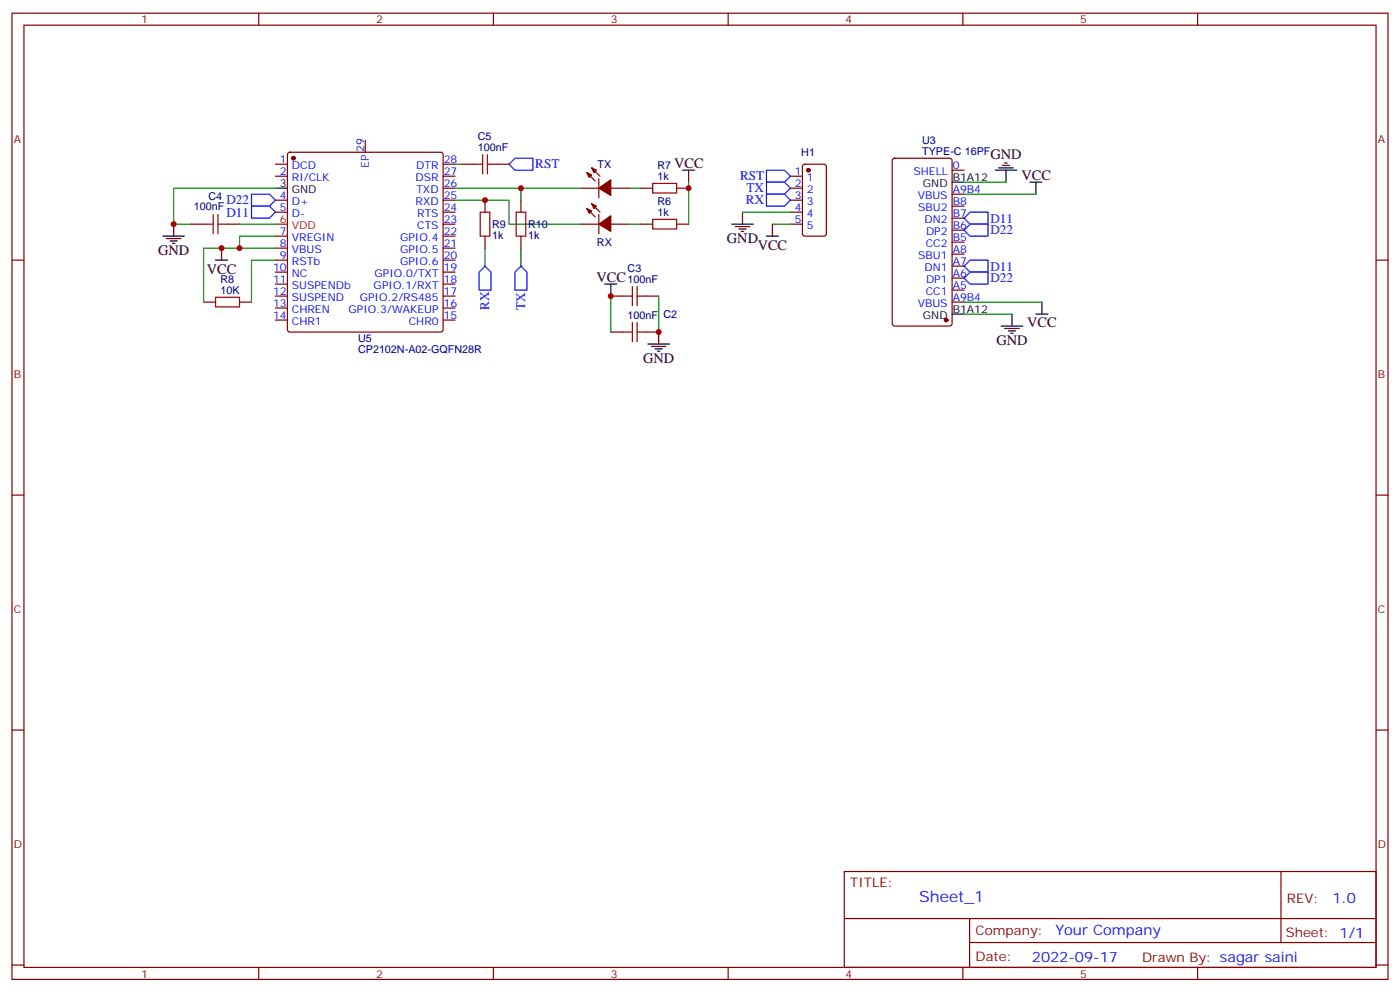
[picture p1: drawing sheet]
<svg xmlns="http://www.w3.org/2000/svg" width="412mm" height="292mm" viewBox="0 0 412 292" stroke-linecap="round" stroke-linejoin="round" font-family="sans-serif">
<g fill="none" stroke="#870000" stroke-width=".35">
<path d="M3.5 3.9h405.4v284.3h-405.4zM7.1 7.4h398.2v277.3h-398.2zM76.2 3.9v3.5M145.3 3.9v3.5M214.5 3.9v3.5M283.6 3.9v3.5M352.8 3.9v3.5M81.1 51.9h3.6M81.1 58.9h3.6M81.1 48.3h3.6M84.9 45l.5-.2h44.4l.5 .2 .2 .5v51.5l-.2 .5-.5 .2h-44.4l-.5-.2-.2-.5v-51.5zM107.6 41.3v3.5"/>
<path d="M130.5 51.9h3.6M130.5 55.4h3.6M130.5 58.9h3.6M130.5 48.3h3.6M135.8 48.3h3.5M142.9 58.9v3.5M146.4 48.3h3.5M153.5 58.9v3.5M171.1 55.4h5.3M172.9 50.8l2.4 2.5M174.3 60l2.4 2.4M174.3 49.4l2.4 2.5"/>
<path d="M176.4 52.6v5.6M179.9 55.4h5.3M188.7 55.4h3.6M199.3 55.4h3.5M232.8 51.9h3.6M232.8 55.4h3.6M232.8 58.9h3.6M236.6 48.5l.5-.2h5.6l.7 .5v20l-.4 .6-5.9 .1-.7-.5v-20zM263.1 46.8l.4-.2h16.3l.6 .4 .1 48.2-.5 .7-16.5 .1-.6-.5-.1-48.2zM280.5 57.2h3.5M280.5 50.1h3.5M3.5 76.6h3.6"/>
<path d="M56.4 66h3.6M67 66h3.6M81.1 76.6h3.6M81.1 62.4h3.6M81.1 69.5h3.6M81.1 73h3.6M130.5 76.6h3.6M130.5 62.4h3.6M130.5 66h3.6M130.5 69.5h3.6M130.5 73h3.6M142.9 69.5v3.5"/>
<path d="M153.5 69.5v3.5M171.1 66h5.3M172.9 61.4l2.4 2.5M176.4 63.1v5.7M179.9 66h5.3M188.7 66h3.6M199.3 66h3.5M232.8 62.4h3.6M232.8 66h3.6M280.5 78.3h3.5M280.5 74.8h3.5M280.5 71.3h3.5"/>
<path d="M280.5 67.7h3.5M280.5 64.2h3.5M280.5 60.7h3.5M405.3 76.6h3.6M60 88.9h3.5M70.6 88.9h3.5M81.1 87.1h3.6M81.1 80.1h3.6M81.1 83.6h3.6M81.1 90.7h3.6M81.1 94.2h3.6M130.5 87.1h3.6"/>
<path d="M130.5 80.1h3.6M130.5 83.6h3.6M130.5 90.7h3.6M130.5 94.2h3.6M179.9 97.7h3.5M179.9 87.1h3.5M190.5 97.7h3.5M190.5 87.1h3.5M280.5 88.9h3.5M280.5 85.4h3.5M280.5 81.8h3.5M3.5 145.7h3.6"/>
<path d="M405.3 145.7h3.6M3.5 214.8h3.6M405.3 214.8h3.6M248.7 256.5h156.6v28.2h-156.6zM377.3 256.5v20.9M248.7 270.3h156.5M285.6 277.4h119.6M285.6 270.3v14.1M3.5 284h3.6M76.2 284.7v3.5M145.3 284.7v3.5M214.5 284.7v3.5"/>
<path d="M283.6 284.7v3.5M352.8 284.7v3.5M405.3 284h3.6"/>
</g>
<g fill="#870000" stroke="#870000" stroke-width=".35">
<path d="M176.4 66l3.5-2.5v4.6z"/>
<path d="M174.3 60l1.4 .7-.7 .7z"/>
<path d="M172.9 61.4l1.4 .7-.7 .7z"/>
<path d="M176.4 55.4l3.5-2.5v4.6z"/>
<path d="M174.3 49.4l1.4 .7-.7 .7z"/>
<path d="M172.9 50.8l1.4 .7-.7 .7z"/>
<circle cx="278.7" cy="94.2" r=".53"/>
<circle cx="238.1" cy="50.1" r=".53"/>
<circle cx="86.4" cy="46.6" r=".53"/>
</g>
<g fill="none" stroke="#000" stroke-width=".35">
<path d="M81.1 55.4h3.6M201.1 50.1h3.5M202.8 50.1v3.5M280.5 53.6h3.5M293.2 50.1h6.3M294.2 49.4h4.2M295.3 48.7h2.1M296 48h.7M296.3 50.1v3.5M303.4 53.6h3.5M305.2 53.6v3.6M48 69.5h6.3"/>
<path d="M49 70.2h4.3M50.1 70.9h2.1M50.8 71.6h.7M51.2 66v3.5M63.5 76.6h3.5M65.3 73v3.6M215.5 66h6.4M216.6 66.7h4.2M217.7 67.4h2.1M218.4 68.1h.7M218.7 62.4v3.6M225.8 69.5h3.5"/>
<path d="M227.5 66v3.5M178.2 83.6h3.5M179.9 83.6v3.5M194 97.7v3.5M280.5 92.4h3.5M294.9 96h6.4M296 96.7h4.2M297 97.4h2.2M297.7 98.1h.7M298.1 92.4v3.6M305.2 92.4h3.5M306.9 88.9v3.5"/>
<path d="M190.9 101.2h6.3M191.9 102h4.2M193 102.7h2.1M193.7 103.4h.7"/>
</g>
<g fill="none" stroke="#008700" stroke-width=".35">
<path d="M81.1 55.4h-29.9v10.6h5.2M134.1 58.9h15.8v7.1h21.2M134.1 55.4h19.4v3.5M134.1 48.3h1.7M153.5 55.4h17.6M185.2 55.4h3.5M202.8 53.6v12.4M284 53.6h12.3M284 57.2h21.2M70.6 73h-10.6v15.9M70.6 66h10.5M81.1 76.6h-7v12.3"/>
<path d="M81.1 69.5h-10.5v3.5h10.5M142.9 73v5.3M153.5 73v5.3M185.2 66h3.5M218.7 62.4h14.1M227.5 66h5.3M179.9 87.1v10.6M194 87.1v10.6M284 88.9h22.9M284 92.4h14.1"/>
</g>
<path d="M74.1 57.2h5.3l1.7 1.7-1.7 1.8h-5.3zM151.7 46.6h5.3v3.5h-5.3l-1.8-1.8zM225.8 50.1h5.3l1.7 1.8-1.7 1.7h-5.3zM225.8 53.6h5.3l1.7 1.8-1.7 1.8h-5.3zM225.8 57.2h5.3l1.7 1.7-1.7 1.8h-5.3zM74.1 60.7h5.3l1.7 1.7-1.7 1.8h-5.3zM153.5 78.3l1.7 1.8v5.3h-3.5v-5.3zM284 64.2l1.8-1.8h5.2v3.6h-5.2zM284 78.3l1.8-1.7h5.2v3.5h-5.2zM285.8 66h5.2v3.5h-5.2l-1.8-1.8zM141.1 80.1l1.8-1.8 1.7 1.8v5.3h-3.5zM285.8 80.1h5.2v3.5h-5.2l-1.8-1.8z" fill="none" stroke="#00f" stroke-width=".35"/>
<g fill="none" stroke="#a10000" stroke-width=".35">
<path d="M139.3 48.3h2.9M142.2 45.5v5.7M143.6 48.3h2.8M143.6 45.5v5.7M192.3 54h7v2.8h-7zM60 66h2.8M62.8 63.1v5.7M64.2 66h2.8M64.2 63.1v5.7M141.5 62.4h2.8v7.1h-2.8zM152 62.4h2.9v7.1h-2.9zM192.3 64.6h7v2.8h-7z"/>
<path d="M63.5 87.5h7.1v2.8h-7.1zM183.4 97.7h2.9M183.4 87.1h2.9M186.3 84.3v5.7M186.3 94.9v5.6M187.7 97.7h2.8M187.7 84.3v5.7M187.7 94.9v5.6M187.7 87.1h2.8"/>
</g>
<path d="M81.1 66h3.6" fill="none" stroke="#f00" stroke-width=".35"/>
<g fill="#c00">
<circle cx="202.8" cy="55.4" r=".88"/>
<circle cx="142.9" cy="58.9" r=".88"/>
<circle cx="153.5" cy="55.4" r=".88"/>
<circle cx="65.3" cy="73" r=".88"/>
<circle cx="70.6" cy="73" r=".88"/>
<circle cx="51.2" cy="66" r=".88"/>
<circle cx="179.9" cy="87.1" r=".88"/>
<circle cx="194" cy="97.7" r=".88"/>
</g>
<text font-size="4.6" fill="#00f" x="270.8" y="265.5">Sheet_1</text>
<g font-size="4.2">
<text x="291.7" y="46.9">GND</text>
<text x="198.6" y="49.4">VCC</text>
<text x="300.9" y="52.9">VCC</text>
<text x="214.1" y="71.6">GND</text>
<text x="46.6" y="75.1">GND</text>
<text x="223.2" y="73.5">VCC</text>
<text x="60.9" y="80.5">VCC</text>
<text x="175.7" y="82.9">VCC</text>
<text x="293.5" y="101.6">GND</text>
<text x="302.6" y="96.4">VCC</text>
<text x="189.4" y="106.9">GND</text>
</g>
<g font-size="4.2" fill="#00f">
<text x="392.5" y="265.7">1.0</text>
<text x="310.9" y="275.3">Your Company</text>
<text x="304" y="283.1">2022-09-17</text>
</g>
<g font-size="3.9" fill="#00f">
<text x="157.7" y="49.6">RST</text>
<text x="218" y="53.1">RST</text>
<text x="219.9" y="56.6">TX</text>
<text x="66.7" y="60.2">D22</text>
<text x="66.7" y="63.8">D11</text>
<text x="219.7" y="60.2">RX</text>
<text x="291.7" y="65.5">D11</text>
<text x="291.7" y="69">D22</text>
<text x="291.7" y="79.6">D11</text>
<text x="291.7" y="83.1">D22</text>
<text x="144.1" y="91.3" transform="rotate(-90 144.1 91.3)">RX</text>
<text x="154.7" y="91.1" transform="rotate(-90 154.7 91.1)">TX</text>
</g>
<g font-size="3.9" fill="#800">
<text x="250.5" y="261.1">TITLE:</text>
<text x="379.1" y="265.7">REV:</text>
<text x="287.4" y="275.3">Company:</text>
<text x="378.7" y="275.9">Sheet: 1/1</text>
<text x="287.4" y="282.9">Date:</text>
<text x="336.4" y="283">Drawn By: sagar saini</text>
</g>
<g font-size="3.2" fill="#800">
<text x="41.6" y="6.9">1</text>
<text x="110.8" y="6.9">2</text>
<text x="179.9" y="6.9">3</text>
<text x="249.1" y="6.9">4</text>
<text x="318.2" y="6.9">5</text>
<text x="4.1" y="42">A</text>
<text x="405.9" y="42">A</text>
<text x="4.1" y="111.1">B</text>
<text x="405.9" y="111.1">B</text>
<text x="4.1" y="180.3">C</text>
<text x="405.9" y="180.3">C</text>
<text x="4.1" y="249.4">D</text>
<text x="405.9" y="249.4">D</text>
<text x="41.6" y="287.7">1</text>
<text x="110.8" y="287.7">2</text>
<text x="179.9" y="287.7">3</text>
<text x="249.1" y="287.7">4</text>
<text x="318.2" y="287.7">5</text>
</g>
<g font-size="3.2" fill="#000080">
<text x="140.8" y="41.3">C5</text>
<text x="140.8" y="44.4">100nF</text>
<text x="236" y="46">H1</text>
<text x="271.6" y="45.5">TYPE-C 16PF</text>
<text x="271.6" y="42.4">U3</text>
<text x="176" y="49.5">TX</text>
<text x="193.7" y="52.9">1k</text>
<text x="193.7" y="49.8">R7</text>
<text x="61.4" y="58.9">C4</text>
<text x="57.1" y="61.8">100nF</text>
<text x="193.7" y="63.5">1k</text>
<text x="193.7" y="60.3">R6</text>
<text x="145" y="70.3">1k</text>
<text x="145" y="67.1">R9</text>
<text x="155.6" y="70.3">1k</text>
<text x="155.6" y="67.1">R10</text>
<text x="175.8" y="72.4">RX</text>
<text x="64.9" y="83.3">R8</text>
<text x="184.9" y="83.3">100nF</text>
<text x="184.9" y="80.1">C3</text>
<text x="64.9" y="86.4">10K</text>
<text x="184.9" y="93.8">100nF</text>
<text x="195.4" y="93.6">C2</text>
<text x="105.5" y="100.7">U5</text>
<text x="105.5" y="104">CP2102N-A02-GQFN28R</text>
</g>
<g font-size="3.2" fill="#00f">
<text x="82.5" y="48">1</text>
<text x="107.2" y="44.8" transform="rotate(-90 107.2 44.8)">29</text>
<text x="130.7" y="48">28</text>
<text x="82.5" y="51.5">2</text>
<text x="86" y="49.7">DCD</text>
<text x="86" y="53.3">RI/CLK</text>
<text x="108.7" y="49.4" transform="rotate(-90 108.7 49.4)">EP</text>
<text x="122.4" y="53.3">DSR</text>
<text x="122.6" y="49.7">DTR</text>
<text x="130.7" y="51.5">27</text>
<text x="234.2" y="51.5">1</text>
<text x="237.7" y="53.3">1</text>
<text x="269.1" y="51.5">SHELL</text>
<text x="280.6" y="49.7">0</text>
<text x="82.5" y="58.6">4</text>
<text x="122.6" y="56.8">TXD</text>
<text x="130.7" y="58.6">25</text>
<text x="130.7" y="55">26</text>
<text x="234.2" y="55">2</text>
<text x="234.2" y="58.6">3</text>
<text x="237.7" y="56.8">2</text>
<text x="270.3" y="58.6">VBUS</text>
<text x="280.6" y="56.8">A9B4</text>
<text x="82.5" y="62.1">5</text>
<text x="86" y="60.3">D+</text>
<text x="86" y="63.9">D-</text>
<text x="122.4" y="60.3">RXD</text>
<text x="122.9" y="63.9">RTS</text>
<text x="130.7" y="65.6">23</text>
<text x="130.7" y="62.1">24</text>
<text x="234.2" y="62.1">4</text>
<text x="234.2" y="65.6">5</text>
<text x="237.7" y="60.3">3</text>
<text x="237.7" y="63.9">4</text>
<text x="270.5" y="62.1">SBU2</text>
<text x="272.3" y="65.6">DN2</text>
<text x="280.6" y="63.9">B7</text>
<text x="280.6" y="60.3">B8</text>
<text x="82.5" y="69.1">7</text>
<text x="86" y="70.9">VREGIN</text>
<text x="117.8" y="70.9">GPIO.4</text>
<text x="122.9" y="67.4">CTS</text>
<text x="130.7" y="69.1">22</text>
<text x="237.7" y="67.4">5</text>
<text x="272.8" y="69.1">DP2</text>
<text x="280.6" y="70.9">B5</text>
<text x="280.6" y="67.4">B6</text>
<text x="82.5" y="72.7">8</text>
<text x="82.5" y="76.2">9</text>
<text x="86" y="74.4">VBUS</text>
<text x="86" y="78">RSTb</text>
<text x="117.8" y="78">GPIO.6</text>
<text x="117.8" y="74.4">GPIO.5</text>
<text x="130.7" y="76.2">20</text>
<text x="130.7" y="72.7">21</text>
<text x="270.5" y="76.2">SBU1</text>
<text x="272.7" y="72.7">CC2</text>
<text x="280.6" y="78">A7</text>
<text x="280.6" y="74.4">A8</text>
<text x="80.5" y="79.7">10</text>
<text x="80.5" y="83.3">11</text>
<text x="86" y="81.5">NC</text>
<text x="110.3" y="81.5">GPIO.0/TXT</text>
<text x="130.7" y="83.3">18</text>
<text x="130.7" y="79.7">19</text>
<text x="272.3" y="79.7">DN1</text>
<text x="272.8" y="83.3">DP1</text>
<text x="280.6" y="81.5">A6</text>
<text x="80.5" y="86.8">12</text>
<text x="86" y="85">SUSPENDb</text>
<text x="86" y="88.5">SUSPEND</text>
<text x="106" y="88.5">GPIO.2/RS485</text>
<text x="110.1" y="85">GPIO.1/RXT</text>
<text x="130.7" y="86.8">17</text>
<text x="272.7" y="86.8">CC1</text>
<text x="280.6" y="88.5">A9B4</text>
<text x="280.6" y="85">A5</text>
<text x="80.5" y="90.3">13</text>
<text x="80.5" y="93.8">14</text>
<text x="86" y="92.1">CHREN</text>
<text x="86" y="95.6">CHR1</text>
<text x="102.7" y="92.1">GPIO.3/WAKEUP</text>
<text x="120.4" y="95.6">CHR0</text>
<text x="130.7" y="93.8">15</text>
<text x="130.7" y="90.3">16</text>
<text x="270.3" y="90.3">VBUS</text>
</g>
<g font-size="3.2">
<text x="280.6" y="53.3">B1A12</text>
<text x="82.5" y="55">3</text>
<text x="86" y="56.8">GND</text>
<text x="271.9" y="55">GND</text>
<text x="271.9" y="93.8">GND</text>
<text x="280.6" y="92.1">B1A12</text>
</g>
<g font-size="3.2" fill="#f00">
<text x="82.5" y="65.6">6</text>
<text x="86" y="67.4">VDD</text>
</g>
</svg>
